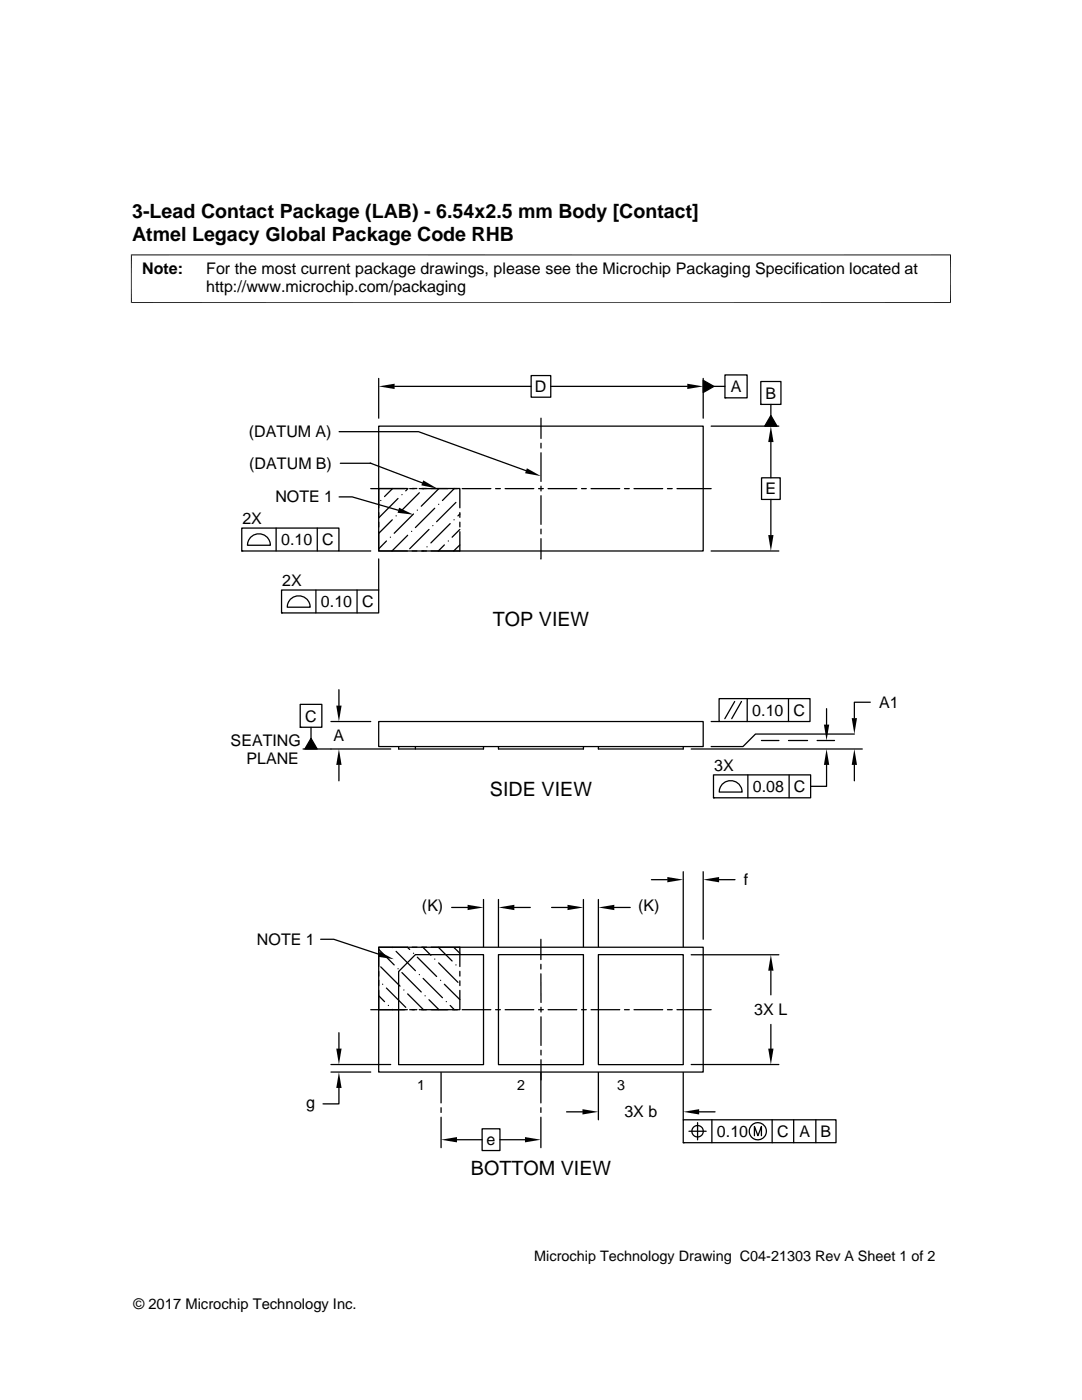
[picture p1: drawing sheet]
<svg xmlns="http://www.w3.org/2000/svg" width="216mm" height="279mm" viewBox="0 0 216 279" stroke-linecap="round" stroke-linejoin="round" font-family="sans-serif">
<g fill="none" stroke="#000" stroke-width=".25">
<path d="M75.6 75.5v8M78.7 77.1h27.3M106 75h3.9v4.3h-3.9zM109.9 77.1h27.2M140.3 75.9l2.2 1.2-2.2 1.2zM140.3 75.5v8M142.5 77.1h2.2M144.7 74.8h4.4v4.6h-4.4zM144.7 79.4h.1M151.8 76.1h4v4.6h-4zM67.7 99.2h2.6l9.2 2.6M67.7 86.1h15.8l21.5 7.8"/>
<path d="M67.9 92.5h6.1M73.9 92.4l10.4 4M74 97.5h6.8M75.6 85h64.7v25h-64.7zM76 99.9h.1M78.3 97.5l-1.6 1.6M79.4 99.5l-3.8 3.9M80.2 98.7h.1M81.3 97.5h-5.7v3.8M81.4 97.5l-.4 .5M81.7 97.5h1M82.2 97.5h1"/>
<path d="M83.7 97.5h5.7M83.7 98.3l-3.9 3.9M84.1 97.5h1M84.4 97.6h.1M86 97.5h5.8v3.8M87.6 97.5l-3.5 3.5M90.3 97.5h1M90.7 97.5l-2.4 2.4M92.2 97.5h5.7M98.9 97.5h.9M100.8 97.5h5.7M107.5 97.5h.9"/>
<path d="M107.9 83.5v4M107.9 88.5v.9M107.9 90.4v5.7M107.9 97v1M107.9 98.9v5.7M109.4 97.5h5.7M116 97.5h1M117.9 97.5h5.8M124.6 97.5h1M126.5 97.5h5.7M133.2 97.5h.9M135.1 97.5h6.8"/>
<path d="M141.9 85h13.5M151.8 80.7h.1M152 95.4h3.7v4.3h-3.7zM153.8 82.9l1.2 2.1h-2.4zM153.8 80.7v2.2M153.8 88.2v7.2M153.8 99.7v7.1M48.2 105.4h19.4v4.6h-19.4zM48.2 110h.1M50.1 107.1a2.29 2.29 0 0 1 2.5-.4 2.29 2.29 0 0 1 1.4 2.1h-4.6l.3-1.2zM55.1 105.4v4.6M56.2 117.8h19.4v4.5h-19.4z"/>
<path d="M58.1 119.5a2.29 2.29 0 0 1 2.4-.4 2.29 2.29 0 0 1 1.4 2.1h-4.6l.3-1.2zM63 117.8v4.5M63.3 105.4v4.6M67.6 110h6.4M71.2 117.8v4.5M75.6 111.5v6.3M75.6 106.1v3.9h5.7M75.6 102.3v1M75.6 104.2v1M77.1 108l-1.5 1.5M77.9 107.2h.1M78.3 103.7l-2.7 2.7"/>
<path d="M79 103h.1M81.3 106.8l-3.1 3.2M82.1 106h.1M82.2 110h1M82.5 102.6l-3.8 3.8M83.3 101.8h.1M84.1 110h1M84.4 109.9v.1M85.2 109.1h.1M85.6 105.7l-3.9 3.8M86.4 104.9h.1M86.7 101.4l-3.8 3.9"/>
<path d="M87.5 100.6h.1M88.7 108.8l-1.2 1.2M89.5 108h.1M89.8 104.5l-3.8 3.9M90.6 103.7h.1M91 100.3l-3.9 3.8M91.8 105.7l-1.6 1.5M91.8 102.6l-.4 .4M91.8 108.8l-1.3 1.2M91.8 102.3v1M91.8 104.2v1M91.8 106.1v3.9h-5.8"/>
<path d="M107.9 107.5v4M107.9 105.6v1M141.9 110h13.5M56.2 122.3h.1M67.6 137.6v3.2M143.5 139.4h18.1v4.6h-18.1zM146.6 140l-2 3.4M148 140l-2 3.4M149.1 139.4v4.6M157.3 139.4v4.6M59.9 140.6h4.3v4.5h-4.3zM59.9 145.1h.1"/>
<path d="M62.1 145.1v2.3M62.1 147.4l1.2 2.1h-2.5zM66 144h8M67.6 152.7v3.1M75.6 144h64.7v5h-64.7zM78 149.5h-17.5M79.5 149v.5h17v-.5M82.9 149v.5M99.5 149v.5h16.9v-.5M119.4 149v.5h16.9v-.5M137.9 149.5h34.2M141.9 144h1.6"/>
<path d="M142.4 154.6h19.4v4.6h-19.4zM142.4 159.2h.1M144.3 156.4a2.29 2.29 0 0 1 2.4-.4 2.29 2.29 0 0 1 1.4 2.1h-4.6l.3-1.2zM149.2 154.6v4.6M151.9 147.8h3.5M157.3 147.8h3.8M157.5 154.6v4.6M163 147.8h3.5M164.9 152.7v4.2h-3.1M164.9 141.4v3.2M170.5 146.5h-19.8l-2.4 2.5h-6.4M170.5 152.7v3.1"/>
<path d="M173.7 140.1h-3.2v3.2M96.5 179.5v9.5M99.5 179.5v9.5M116.4 179.5v9.5M119.4 179.5v9.5M130 175.6h3.2M136.3 174v15M140.3 174v13.5M143.5 175.6h3.2M64 187.5h2.6l9 2.9M75.6 197.7v3.8h5.7M75.6 193.8v1"/>
<path d="M75.6 195.7v1M75.6 189.5l3.1 3.1M75.6 189h64.7v25h-64.7zM75.6 195.6h.1M75.6 198.7l1.1 1.2M76 193l3.8 3.8M76.3 196.4h.1M77.1 197.2l3.9 3.8M78.3 189.1h.1M79 189.9l3.9 3.8M79.4 193.3h.1M80.2 194.1l3.9 3.9"/>
<path d="M80.6 197.6h.1M81.3 198.4l3.2 3.1M81.7 189.5l-.4-.5h-5.7v3.9M82.2 189h1M82.5 190.2h.1M82.9 190.5h13.6v22h-17v-18.6zM83.3 191l3.8 3.9M83.7 194.5h.1M84.1 189h1M84.4 189l1.6 1.6M84.4 195.3l3.9 3.8M84.8 198.7h.1"/>
<path d="M85.6 199.5l2 2M86 189h5.8v3.9M86.7 191.4h.1M87.5 189l2.7 2.8M87.5 192.2l3.9 3.8M87.9 195.6h.1M88.7 196.4l3.1 3.1M89 199.9h.1M90.1 181.1h3.2M90.6 189.1l1.2 1.1M91 192.6h.1M91.8 197.7v3.8h-5.8"/>
<path d="M91.8 193.8v1M91.8 195.7v1M99.5 190.5h16.9v22h-16.9zM102.6 181.1h3.2M107.9 194.4v5.7M107.9 187.5v4M107.9 192.4v1M110.1 181.1h3.1M119.4 190.5h16.9v22h-16.9zM122.6 181.1h3.2M137.9 190.5h17.5M153.8 193.7v4.8"/>
<path d="M66 212.4h12M66 214h8M67.6 217.1v3.2h-3.1M67.6 206.1v3.2M74 201.5h6.8M77.5 200.7h.1M78.3 201.4v.1M83.2 201.5h-1.5M83.7 201.5h5.7M88 214v6.1M89.8 200.7l.9 .8M90.3 201.5h1"/>
<path d="M92.2 201.5h5.7M98.9 201.5h.9M100.8 201.5h5.7M107.5 201.5h.9M107.9 201v1M107.9 202.9v5.7M107.9 209.6v.9M107.9 211.5v8.6M109.4 201.5h5.7M116 201.5h1M117.9 201.5h5.8M119.4 214v9.5"/>
<path d="M124.6 201.5h1M126.5 201.5h5.7M133.2 201.5h.9M135.1 201.5h6.8M136.3 214v9.5M137.9 212.4h17.5M153.8 204.4v4.9M88 221.1v.9M88 223v6M91.2 227.5h5M96.2 225.3h3.6v4.3h-3.6zM99.8 227.5h5"/>
<path d="M107.9 221.1v.9M107.9 223v6M113.1 221.9h3.1M136.3 223.5h30.5v4.5h-30.5zM136.3 228h.1M137.5 225.8h3.4M139.2 224v3.5M139.5 221.9h3.2M142 223.5v4.5M150.5 226.7v-1.9l.7 1.9 .7-1.9v1.9M154.1 223.5v4.5M158.4 223.5v4.5"/>
<path d="M162.8 223.5v4.5"/>
<circle cx="139.2" cy="225.8" r="1.14"/>
<circle cx="151.2" cy="225.8" r="1.72"/>
</g>
<g fill="#000">
<path d="M75.6 77.1l3.1-.5v1zM137.1 76.6l3.2 .5-3.2 .5zM140.3 75.9l2.2 1.2-2.2 1.2zM84.5 95.9l2.7 1.6-3.1-.6zM105.1 93.5l2.8 1.5-3.1-.6zM153.8 85l.5 3.2h-1zM153.8 82.9l1.2 2.1h-2.4zM79.6 101.3l2.9 1.4-3.2-.4zM153.3 106.8h1l-.5 3.2zM62.1 147.4l1.2 2.1h-2.5zM67.1 140.8h1.1l-.6 3.2zM67.6 149.5l.6 3.2h-1.1z"/>
<path d="M164.9 149.5l.6 3.2h-1.1zM164.4 144.6h1.1l-.6 3.2zM170.5 149.5l.5 3.2h-1.1zM169.9 143.3h1.1l-.5 3.2zM133.2 175l3.1 .6-3.1 .5zM140.3 175.6l3.2-.6v1.1zM75.8 189.9l2.8 1.5-3.2-.5zM93.3 180.6l3.2 .5-3.2 .5zM99.5 181.1l3.1-.5v1zM113.2 180.6l3.2 .5-3.2 .5zM119.4 181.1l3.2-.5v1zM153.8 190.5l.5 3.2h-1z"/>
<path d="M67.1 209.3h1.1l-.6 3.1zM67.6 214l.6 3.1h-1.1zM153.3 209.3h1l-.5 3.1zM88 227.5l3.2-.6v1.1zM104.8 226.9l3.1 .6-3.1 .5zM116.2 221.4l3.2 .5-3.2 .5zM136.3 221.9l3.2-.5v1z"/>
</g>
<path d="M26.1 50.9h163.7M26.2 50.8v9.7M189.7 50.8v9.7M26.1 60.4h163.7" fill="none" stroke="#000" stroke-width=".2"/>
<g font-size="3.9">
<text x="26.4" y="43.5">3-Lead Contact Package (LAB) - 6.54x2.5 mm Body [Contact]</text>
<text x="26.4" y="48">Atmel Legacy Global Package Code RHB</text>
<text x="98.3" y="124.9">TOP VIEW</text>
<text x="97.8" y="158.8">SIDE VIEW</text>
<text x="93.9" y="234.4">BOTTOM VIEW</text>
</g>
<g font-size="3.2">
<text x="28.4" y="54.6">Note:</text>
<text x="41.1" y="58.3">http://www.microchip.com/packaging</text>
<text x="41.1" y="54.6">For the most current package drawings, please see the Microchip Packaging Specification located at</text>
<text x="106.7" y="78.3">D</text>
<text x="145.8" y="78.3">A</text>
<text x="152.7" y="79.6">B</text>
<text x="49.7" y="87.2">(DATUM A)</text>
<text x="49.7" y="93.6">(DATUM B)</text>
<text x="54.9" y="100.3">NOTE 1</text>
<text x="152.7" y="98.7">E</text>
<text x="48.4" y="104.6">2X</text>
<text x="56.1" y="108.8">0.10</text>
<text x="64.3" y="108.8">C</text>
<text x="56.3" y="117">2X</text>
<text x="64.1" y="121.2">0.10</text>
<text x="72.2" y="121.2">C</text>
<text x="60.9" y="144">C</text>
<text x="150.1" y="142.9">0.10</text>
<text x="158.3" y="142.9">C</text>
<text x="175.4" y="141.3">A1</text>
<text x="46" y="148.8">SEATING</text>
<text x="66.5" y="147.9">A</text>
<text x="49.2" y="152.5">PLANE</text>
<text x="142.5" y="153.9">3X</text>
<text x="150.2" y="158.1">0.08</text>
<text x="158.4" y="158.1">C</text>
<text x="148.4" y="176.7">f</text>
<text x="84.2" y="181.9">(K)</text>
<text x="127.3" y="181.9">(K)</text>
<text x="51.3" y="188.6">NOTE 1</text>
<text x="150.5" y="202.6">3X L</text>
<text x="61.1" y="221.1">g</text>
<text x="124.6" y="223">3X b</text>
<text x="143.1" y="226.9">0.10</text>
<text x="155" y="226.9">C</text>
<text x="159.5" y="226.9">A</text>
<text x="163.7" y="226.9">B</text>
<text x="97.1" y="228.6">e</text>
</g>
<g font-size="2.9">
<text x="106.6" y="251.7">Microchip Technology Drawing C04-21303 Rev A Sheet 1 of 2</text>
<text x="26.6" y="261.3">© 2017 Microchip Technology Inc.</text>
</g>
<g font-size="2.8">
<text x="83.2" y="217.6">1</text>
<text x="103.2" y="217.6">2</text>
<text x="123.1" y="217.6">3</text>
</g>
</svg>
